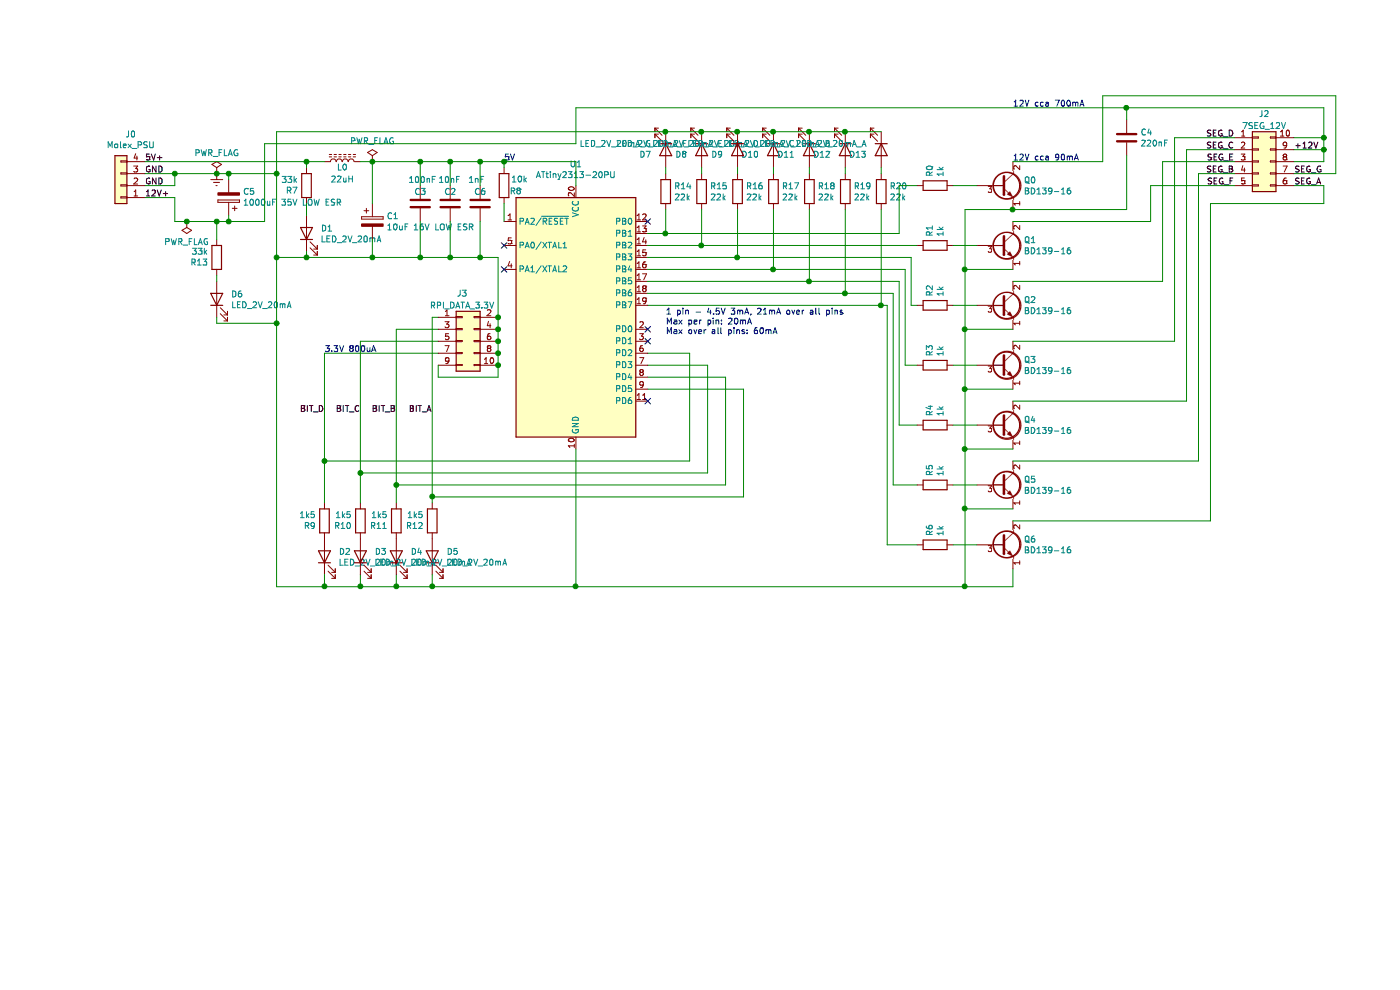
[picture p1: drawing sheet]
EESchema Schematic File Version 4
EELAYER 30 0
EELAYER END
$Descr A4 11693 8268
encoding utf-8
Sheet 1 1
Title ""
Date ""
Rev ""
Comp ""
Comment1 ""
Comment2 ""
Comment3 ""
Comment4 ""
$EndDescr
$Comp
L Device:Q_NPN_ECB Q0
U 1 1
P 8050 1550
F 0 "Q0" H 8241 1596 50  0000 L CNN
F 1 "BD139-16" H 8241 1505 50  0000 L CNN
F 2 "Package_TO_SOT_THT:TO-126-3_Vertical" H 8250 1650 50  0001 C CNN
F 3 "~" H 8050 1550 50  0001 C CNN
	1    8050 1550
	1    0    0    -1  
$EndComp
Text Label 900  1650 0    50   ~ 0
12V+
Text Label 900  1550 0    50   ~ 0
GND
Text Label 900  1450 0    50   ~ 0
GND
Text Label 900  1350 0    50   ~ 0
5V+
$Comp
L Device:R R7
U 1 1
P 2250 1550
F 0 "R7" H 2320 1596 50  0000 L CNN
F 1 "33k" H 2320 1505 50  0000 L CNN
F 2 "Resistor_THT:R_Axial_DIN0207_L6.3mm_D2.5mm_P10.16mm_Horizontal" V 2180 1550 50  0001 C CNN
F 3 "~" H 2250 1550 50  0001 C CNN
	1    2250 1550
	-1   0    0    1   
$EndComp
Wire Wire Line
	1900 1850 1900 1200
$Comp
L Device:R R1
U 1 1
P 7500 2050
F 0 "R1" H 7570 2096 50  0000 L CNN
F 1 "1k" H 7570 2005 50  0000 L CNN
F 2 "Resistor_THT:R_Axial_DIN0207_L6.3mm_D2.5mm_P10.16mm_Horizontal" V 7430 2050 50  0001 C CNN
F 3 "~" H 7500 2050 50  0001 C CNN
	1    7500 2050
	0    -1   -1   0   
$EndComp
$Comp
L Device:R R0
U 1 1
P 7500 1550
F 0 "R0" H 7570 1596 50  0000 L CNN
F 1 "1k" H 7570 1505 50  0000 L CNN
F 2 "Resistor_THT:R_Axial_DIN0207_L6.3mm_D2.5mm_P10.16mm_Horizontal" V 7430 1550 50  0001 C CNN
F 3 "~" H 7500 1550 50  0001 C CNN
	1    7500 1550
	0    -1   -1   0   
$EndComp
Wire Wire Line
	7200 1950 7200 1550
Wire Wire Line
	7200 1550 7350 1550
Wire Wire Line
	7650 1550 7850 1550
$Comp
L Device:Q_NPN_ECB Q1
U 1 1
P 8050 2050
F 0 "Q1" H 8241 2096 50  0000 L CNN
F 1 "BD139-16" H 8241 2005 50  0000 L CNN
F 2 "Package_TO_SOT_THT:TO-126-3_Vertical" H 8250 2150 50  0001 C CNN
F 3 "~" H 8050 2050 50  0001 C CNN
	1    8050 2050
	1    0    0    -1  
$EndComp
$Comp
L Device:Q_NPN_ECB Q2
U 1 1
P 8050 2550
F 0 "Q2" H 8241 2596 50  0000 L CNN
F 1 "BD139-16" H 8241 2505 50  0000 L CNN
F 2 "Package_TO_SOT_THT:TO-126-3_Vertical" H 8250 2650 50  0001 C CNN
F 3 "~" H 8050 2550 50  0001 C CNN
	1    8050 2550
	1    0    0    -1  
$EndComp
$Comp
L Device:Q_NPN_ECB Q3
U 1 1
P 8050 3050
F 0 "Q3" H 8241 3096 50  0000 L CNN
F 1 "BD139-16" H 8241 3005 50  0000 L CNN
F 2 "Package_TO_SOT_THT:TO-126-3_Vertical" H 8250 3150 50  0001 C CNN
F 3 "~" H 8050 3050 50  0001 C CNN
	1    8050 3050
	1    0    0    -1  
$EndComp
$Comp
L Device:Q_NPN_ECB Q4
U 1 1
P 8050 3550
F 0 "Q4" H 8241 3596 50  0000 L CNN
F 1 "BD139-16" H 8241 3505 50  0000 L CNN
F 2 "Package_TO_SOT_THT:TO-126-3_Vertical" H 8250 3650 50  0001 C CNN
F 3 "~" H 8050 3550 50  0001 C CNN
	1    8050 3550
	1    0    0    -1  
$EndComp
$Comp
L Device:Q_NPN_ECB Q5
U 1 1
P 8050 4050
F 0 "Q5" H 8241 4096 50  0000 L CNN
F 1 "BD139-16" H 8241 4005 50  0000 L CNN
F 2 "Package_TO_SOT_THT:TO-126-3_Vertical" H 8250 4150 50  0001 C CNN
F 3 "~" H 8050 4050 50  0001 C CNN
	1    8050 4050
	1    0    0    -1  
$EndComp
$Comp
L Device:Q_NPN_ECB Q6
U 1 1
P 8050 4550
F 0 "Q6" H 8241 4596 50  0000 L CNN
F 1 "BD139-16" H 8241 4505 50  0000 L CNN
F 2 "Package_TO_SOT_THT:TO-126-3_Vertical" H 8250 4650 50  0001 C CNN
F 3 "~" H 8050 4550 50  0001 C CNN
	1    8050 4550
	1    0    0    -1  
$EndComp
Wire Wire Line
	7650 2050 7850 2050
$Comp
L Device:R R2
U 1 1
P 7500 2550
F 0 "R2" H 7570 2596 50  0000 L CNN
F 1 "1k" H 7570 2505 50  0000 L CNN
F 2 "Resistor_THT:R_Axial_DIN0207_L6.3mm_D2.5mm_P10.16mm_Horizontal" V 7430 2550 50  0001 C CNN
F 3 "~" H 7500 2550 50  0001 C CNN
	1    7500 2550
	0    -1   -1   0   
$EndComp
Wire Wire Line
	7300 2150 7300 2550
Wire Wire Line
	7300 2550 7350 2550
Wire Wire Line
	7650 2550 7850 2550
$Comp
L Device:R R3
U 1 1
P 7500 3050
F 0 "R3" H 7570 3096 50  0000 L CNN
F 1 "1k" H 7570 3005 50  0000 L CNN
F 2 "Resistor_THT:R_Axial_DIN0207_L6.3mm_D2.5mm_P10.16mm_Horizontal" V 7430 3050 50  0001 C CNN
F 3 "~" H 7500 3050 50  0001 C CNN
	1    7500 3050
	0    -1   -1   0   
$EndComp
$Comp
L Device:R R4
U 1 1
P 7500 3550
F 0 "R4" H 7570 3596 50  0000 L CNN
F 1 "1k" H 7570 3505 50  0000 L CNN
F 2 "Resistor_THT:R_Axial_DIN0207_L6.3mm_D2.5mm_P10.16mm_Horizontal" V 7430 3550 50  0001 C CNN
F 3 "~" H 7500 3550 50  0001 C CNN
	1    7500 3550
	0    -1   -1   0   
$EndComp
$Comp
L Device:R R5
U 1 1
P 7500 4050
F 0 "R5" H 7570 4096 50  0000 L CNN
F 1 "1k" H 7570 4005 50  0000 L CNN
F 2 "Resistor_THT:R_Axial_DIN0207_L6.3mm_D2.5mm_P10.16mm_Horizontal" V 7430 4050 50  0001 C CNN
F 3 "~" H 7500 4050 50  0001 C CNN
	1    7500 4050
	0    -1   -1   0   
$EndComp
$Comp
L Device:R R6
U 1 1
P 7500 4550
F 0 "R6" H 7570 4596 50  0000 L CNN
F 1 "1k" H 7570 4505 50  0000 L CNN
F 2 "Resistor_THT:R_Axial_DIN0207_L6.3mm_D2.5mm_P10.16mm_Horizontal" V 7430 4550 50  0001 C CNN
F 3 "~" H 7500 4550 50  0001 C CNN
	1    7500 4550
	0    -1   -1   0   
$EndComp
Wire Wire Line
	7250 2250 7250 3050
Wire Wire Line
	7250 3050 7350 3050
Wire Wire Line
	7650 3050 7850 3050
Wire Wire Line
	7200 2350 7200 3550
Wire Wire Line
	7200 3550 7350 3550
Wire Wire Line
	7150 2450 7150 4050
Wire Wire Line
	7150 4050 7350 4050
Wire Wire Line
	7100 2550 7100 4550
Wire Wire Line
	7100 4550 7350 4550
Wire Wire Line
	7650 3550 7850 3550
Wire Wire Line
	7650 4050 7850 4050
Wire Wire Line
	7650 4550 7850 4550
Wire Wire Line
	8150 4900 8150 4750
Wire Wire Line
	7750 4900 7750 4250
Wire Wire Line
	7750 1750 8150 1750
Wire Wire Line
	7750 4900 8150 4900
Wire Wire Line
	8150 2250 7750 2250
Wire Wire Line
	8150 2750 7750 2750
Connection ~ 7750 2750
Wire Wire Line
	8150 3250 7750 3250
Connection ~ 7750 3250
Wire Wire Line
	7750 3250 7750 2750
Wire Wire Line
	8150 3750 7750 3750
Connection ~ 7750 3750
Wire Wire Line
	8150 4250 7750 4250
Connection ~ 7750 4250
Wire Wire Line
	7750 4250 7750 3750
Wire Wire Line
	7750 3250 7750 3750
Wire Wire Line
	7750 2250 7750 2750
Wire Wire Line
	7750 2250 7750 1750
Connection ~ 7750 2250
Wire Wire Line
	8150 2350 9400 2350
Wire Wire Line
	8150 2850 9500 2850
Wire Wire Line
	8150 3350 9600 3350
Wire Wire Line
	8150 3850 9700 3850
Wire Wire Line
	9800 4350 8150 4350
Text Label 10500 1250 0    50   ~ 0
+12V
Text Label 10500 1450 0    50   ~ 0
SEG_G
Text Label 10000 1550 2    50   ~ 0
SEG_F
Text Label 10000 1350 2    50   ~ 0
SEG_E
Text Label 10000 1150 2    50   ~ 0
SEG_D
Text Label 10000 1250 2    50   ~ 0
SEG_C
Text Label 10000 1450 2    50   ~ 0
SEG_B
Text Label 10500 1550 0    50   ~ 0
SEG_A
$Comp
L Device:R R10
U 1 1
P 2700 4350
F 0 "R10" H 2770 4396 50  0000 L CNN
F 1 "1k5" H 2770 4305 50  0000 L CNN
F 2 "Resistor_THT:R_Axial_DIN0207_L6.3mm_D2.5mm_P10.16mm_Horizontal" V 2630 4350 50  0001 C CNN
F 3 "~" H 2700 4350 50  0001 C CNN
	1    2700 4350
	-1   0    0    1   
$EndComp
$Comp
L Device:R R12
U 1 1
P 3300 4350
F 0 "R12" H 3370 4396 50  0000 L CNN
F 1 "1k5" H 3370 4305 50  0000 L CNN
F 2 "Resistor_THT:R_Axial_DIN0207_L6.3mm_D2.5mm_P10.16mm_Horizontal" V 3230 4350 50  0001 C CNN
F 3 "~" H 3300 4350 50  0001 C CNN
	1    3300 4350
	-1   0    0    1   
$EndComp
Text Label 3000 3450 2    50   ~ 0
BIT_B
$Comp
L Connector_Generic:Conn_01x04 J0
U 1 1
P 700 1550
F 0 "J0" H 618 1125 50  0000 C CNN
F 1 "Molex_PSU" H 618 1216 50  0000 C CNN
F 2 "KicadLib:conn_hdd_15-24-4449" H 700 1550 50  0001 C CNN
F 3 "~" H 700 1550 50  0001 C CNN
	1    700  1550
	-1   0    0    1   
$EndComp
$Comp
L Connector_Generic:Conn_02x05_Counter_Clockwise J2
U 1 1
P 10200 1350
F 0 "J2" H 10250 1750 50  0000 C CNN
F 1 "7SEG_12V" H 10250 1650 50  0000 C CNN
F 2 "Connector_IDC:IDC-Header_2x05-1MP_P2.54mm_Latch_Vertical" H 10200 1350 50  0001 C CNN
F 3 "~" H 10200 1350 50  0001 C CNN
	1    10200 1350
	1    0    0    -1  
$EndComp
$Comp
L power:PWR_FLAG #FLG0102
U 1 1
P 1250 1850
F 0 "#FLG0102" H 1250 1925 50  0001 C CNN
F 1 "PWR_FLAG" H 1250 2023 50  0000 C CNN
F 2 "" H 1250 1850 50  0001 C CNN
F 3 "~" H 1250 1850 50  0001 C CNN
	1    1250 1850
	-1   0    0    1   
$EndComp
Wire Wire Line
	1250 1850 1500 1850
Wire Wire Line
	900  1550 1150 1550
Connection ~ 1500 1450
Wire Wire Line
	1500 1450 1150 1450
$Comp
L power:PWR_FLAG #FLG0103
U 1 1
P 1500 1450
F 0 "#FLG0103" H 1500 1525 50  0001 C CNN
F 1 "PWR_FLAG" H 1500 1623 50  0000 C CNN
F 2 "" H 1500 1450 50  0001 C CNN
F 3 "~" H 1500 1450 50  0001 C CNN
	1    1500 1450
	1    0    0    -1  
$EndComp
Wire Wire Line
	1150 1550 1150 1450
Connection ~ 1150 1450
Wire Wire Line
	1150 1450 900  1450
Connection ~ 2000 1450
$Comp
L power:Earth #PWR0101
U 1 1
P 1500 1450
F 0 "#PWR0101" H 1500 1200 50  0001 C CNN
F 1 "Earth" H 1500 1300 50  0001 C CNN
F 2 "" H 1500 1450 50  0001 C CNN
F 3 "~" H 1500 1450 50  0001 C CNN
	1    1500 1450
	1    0    0    -1  
$EndComp
$Comp
L MCU_Microchip_ATtiny:ATtiny2313-20PU U1
U 1 1
P 4500 2650
F 0 "U1" H 4500 3931 50  0000 C CNN
F 1 "ATtiny2313-20PU" H 4500 3840 50  0000 C CNN
F 2 "Package_DIP:DIP-20_W7.62mm" H 4500 2650 50  0001 C CIN
F 3 "http://ww1.microchip.com/downloads/en/DeviceDoc/Atmel-2543-AVR-ATtiny2313_Datasheet.pdf" H 4500 2650 50  0001 C CNN
	1    4500 2650
	1    0    0    -1  
$EndComp
Wire Wire Line
	1900 1200 4500 1200
Connection ~ 7750 4900
Wire Wire Line
	4500 3750 4500 4900
$Comp
L Device:R R11
U 1 1
P 3000 4350
F 0 "R11" H 3070 4396 50  0000 L CNN
F 1 "1k5" H 3070 4305 50  0000 L CNN
F 2 "Resistor_THT:R_Axial_DIN0207_L6.3mm_D2.5mm_P10.16mm_Horizontal" V 2930 4350 50  0001 C CNN
F 3 "~" H 3000 4350 50  0001 C CNN
	1    3000 4350
	-1   0    0    1   
$EndComp
Wire Wire Line
	2000 1450 2000 2150
$Comp
L Device:LED D3
U 1 1
P 2700 4650
F 0 "D3" V 2739 4532 50  0000 R CNN
F 1 "LED_2V_20mA" V 2648 4532 50  0000 R CNN
F 2 "LED_THT:LED_D5.0mm" H 2700 4650 50  0001 C CNN
F 3 "~" H 2700 4650 50  0001 C CNN
	1    2700 4650
	0    -1   -1   0   
$EndComp
$Comp
L Device:LED D4
U 1 1
P 3000 4650
F 0 "D4" V 3039 4532 50  0000 R CNN
F 1 "LED_2V_20mA" V 2948 4532 50  0000 R CNN
F 2 "LED_THT:LED_D5.0mm" H 3000 4650 50  0001 C CNN
F 3 "~" H 3000 4650 50  0001 C CNN
	1    3000 4650
	0    -1   -1   0   
$EndComp
$Comp
L Device:LED D5
U 1 1
P 3300 4650
F 0 "D5" V 3339 4532 50  0000 R CNN
F 1 "LED_2V_20mA" V 3248 4532 50  0000 R CNN
F 2 "LED_THT:LED_D5.0mm" H 3300 4650 50  0001 C CNN
F 3 "~" H 3300 4650 50  0001 C CNN
	1    3300 4650
	0    -1   -1   0   
$EndComp
$Comp
L Device:LED D2
U 1 1
P 2400 4650
F 0 "D2" V 2439 4532 50  0000 R CNN
F 1 "LED_2V_20mA" V 2348 4532 50  0000 R CNN
F 2 "LED_THT:LED_D5.0mm" H 2400 4650 50  0001 C CNN
F 3 "~" H 2400 4650 50  0001 C CNN
	1    2400 4650
	0    -1   -1   0   
$EndComp
$Comp
L Device:R R9
U 1 1
P 2400 4350
F 0 "R9" H 2470 4396 50  0000 L CNN
F 1 "1k5" H 2470 4305 50  0000 L CNN
F 2 "Resistor_THT:R_Axial_DIN0207_L6.3mm_D2.5mm_P10.16mm_Horizontal" V 2330 4350 50  0001 C CNN
F 3 "~" H 2400 4350 50  0001 C CNN
	1    2400 4350
	-1   0    0    1   
$EndComp
Wire Wire Line
	2000 4900 2400 4900
Wire Wire Line
	2400 4800 2400 4900
Connection ~ 2400 4900
Wire Wire Line
	2400 4900 2700 4900
Wire Wire Line
	2700 4800 2700 4900
Connection ~ 2700 4900
Wire Wire Line
	2700 4900 3000 4900
Wire Wire Line
	3000 4800 3000 4900
Connection ~ 3000 4900
Wire Wire Line
	3000 4900 3300 4900
Wire Wire Line
	3300 4800 3300 4900
Connection ~ 3300 4900
Wire Wire Line
	2400 3850 5450 3850
Connection ~ 2400 3850
Wire Wire Line
	2400 3850 2400 4200
Wire Wire Line
	2700 3950 5600 3950
Connection ~ 2700 3950
Wire Wire Line
	2700 3950 2700 4200
Wire Wire Line
	3000 4050 5750 4050
Wire Wire Line
	3000 4050 3000 4200
Wire Wire Line
	5450 2950 5100 2950
Wire Wire Line
	5450 2950 5450 3850
Wire Wire Line
	5600 3050 5100 3050
Wire Wire Line
	5600 3050 5600 3950
Wire Wire Line
	5750 3150 5100 3150
Wire Wire Line
	5750 3150 5750 4050
Wire Wire Line
	5900 3250 5100 3250
Wire Wire Line
	5900 3250 5900 4150
$Comp
L Device:R R8
U 1 1
P 3900 1550
F 0 "R8" H 3750 1600 50  0000 L CNN
F 1 "10k" H 3700 1500 50  0000 L CNN
F 2 "Resistor_THT:R_Axial_DIN0207_L6.3mm_D2.5mm_P10.16mm_Horizontal" V 3830 1550 50  0001 C CNN
F 3 "~" H 3900 1550 50  0001 C CNN
	1    3900 1550
	-1   0    0    1   
$EndComp
Wire Wire Line
	3900 1850 3900 1700
Wire Wire Line
	3900 1400 3900 1350
NoConn ~ 3900 2050
NoConn ~ 3900 2250
NoConn ~ 5100 1850
NoConn ~ 5100 2750
NoConn ~ 5100 2850
NoConn ~ 5100 3350
$Comp
L Device:LED D6
U 1 1
P 1500 2500
F 0 "D6" V 1539 2382 50  0000 R CNN
F 1 "LED_2V_20mA" V 1448 2382 50  0000 R CNN
F 2 "LED_THT:LED_D5.0mm" H 1500 2500 50  0001 C CNN
F 3 "~" H 1500 2500 50  0001 C CNN
	1    1500 2500
	0    -1   -1   0   
$EndComp
Wire Wire Line
	1500 2000 1500 1850
$Comp
L Device:R R13
U 1 1
P 1500 2150
F 0 "R13" H 1570 2196 50  0000 L CNN
F 1 "33k" H 1570 2105 50  0000 L CNN
F 2 "Resistor_THT:R_Axial_DIN0207_L6.3mm_D2.5mm_P10.16mm_Horizontal" V 1430 2150 50  0001 C CNN
F 3 "~" H 1500 2150 50  0001 C CNN
	1    1500 2150
	-1   0    0    1   
$EndComp
Wire Wire Line
	1500 2350 1500 2300
Wire Wire Line
	1500 2650 1500 2700
Wire Wire Line
	1500 2700 2000 2700
Connection ~ 2000 2700
Wire Wire Line
	2000 2700 2000 4900
$Comp
L Device:R R15
U 1 1
P 5550 1600
F 0 "R15" H 5620 1646 50  0000 L CNN
F 1 "22k" H 5620 1555 50  0000 L CNN
F 2 "Resistor_THT:R_Axial_DIN0207_L6.3mm_D2.5mm_P15.24mm_Horizontal" V 5480 1600 50  0001 C CNN
F 3 "~" H 5550 1600 50  0001 C CNN
	1    5550 1600
	1    0    0    -1  
$EndComp
$Comp
L Device:LED D8
U 1 1
P 5550 1250
F 0 "D8" V 5589 1132 50  0000 R CNN
F 1 "LED_2V_20mA_F" V 5498 1132 50  0000 R CNN
F 2 "LED_THT:LED_D5.0mm" H 5550 1250 50  0001 C CNN
F 3 "~" H 5550 1250 50  0001 C CNN
	1    5550 1250
	0    1    1    0   
$EndComp
$Comp
L Device:R R16
U 1 1
P 5850 1600
F 0 "R16" H 5920 1646 50  0000 L CNN
F 1 "22k" H 5920 1555 50  0000 L CNN
F 2 "Resistor_THT:R_Axial_DIN0207_L6.3mm_D2.5mm_P15.24mm_Horizontal" V 5780 1600 50  0001 C CNN
F 3 "~" H 5850 1600 50  0001 C CNN
	1    5850 1600
	1    0    0    -1  
$EndComp
$Comp
L Device:R R17
U 1 1
P 6150 1600
F 0 "R17" H 6220 1646 50  0000 L CNN
F 1 "22k" H 6220 1555 50  0000 L CNN
F 2 "Resistor_THT:R_Axial_DIN0207_L6.3mm_D2.5mm_P15.24mm_Horizontal" V 6080 1600 50  0001 C CNN
F 3 "~" H 6150 1600 50  0001 C CNN
	1    6150 1600
	1    0    0    -1  
$EndComp
Wire Wire Line
	4500 1200 4500 900 
$Comp
L Device:R R18
U 1 1
P 6450 1600
F 0 "R18" H 6520 1646 50  0000 L CNN
F 1 "22k" H 6520 1555 50  0000 L CNN
F 2 "Resistor_THT:R_Axial_DIN0207_L6.3mm_D2.5mm_P10.16mm_Horizontal" V 6380 1600 50  0001 C CNN
F 3 "~" H 6450 1600 50  0001 C CNN
	1    6450 1600
	1    0    0    -1  
$EndComp
$Comp
L Device:R R19
U 1 1
P 6750 1600
F 0 "R19" H 6820 1646 50  0000 L CNN
F 1 "22k" H 6820 1555 50  0000 L CNN
F 2 "Resistor_THT:R_Axial_DIN0207_L6.3mm_D2.5mm_P10.16mm_Horizontal" V 6680 1600 50  0001 C CNN
F 3 "~" H 6750 1600 50  0001 C CNN
	1    6750 1600
	1    0    0    -1  
$EndComp
Wire Wire Line
	4500 4900 7750 4900
Connection ~ 4500 4900
Wire Wire Line
	5100 1950 5250 1950
Wire Wire Line
	5100 2050 5550 2050
Wire Wire Line
	5100 2150 5850 2150
Wire Wire Line
	5100 2250 6150 2250
Wire Wire Line
	5100 2350 6450 2350
Wire Wire Line
	5100 2450 6750 2450
Wire Wire Line
	5100 2550 7050 2550
$Comp
L Device:R R20
U 1 1
P 7050 1600
F 0 "R20" H 7120 1646 50  0000 L CNN
F 1 "22k" H 7120 1555 50  0000 L CNN
F 2 "Resistor_THT:R_Axial_DIN0207_L6.3mm_D2.5mm_P10.16mm_Horizontal" V 6980 1600 50  0001 C CNN
F 3 "~" H 7050 1600 50  0001 C CNN
	1    7050 1600
	1    0    0    -1  
$EndComp
Wire Wire Line
	5550 1450 5550 1400
Wire Wire Line
	5850 1450 5850 1400
Connection ~ 5550 1100
Wire Wire Line
	5550 1100 5850 1100
Connection ~ 5850 1100
Wire Wire Line
	5850 1100 6150 1100
$Comp
L Device:LED D10
U 1 1
P 6150 1250
F 0 "D10" V 6189 1132 50  0000 R CNN
F 1 "LED_2V_20mA_D" V 6098 1132 50  0000 R CNN
F 2 "LED_THT:LED_D5.0mm" H 6150 1250 50  0001 C CNN
F 3 "~" H 6150 1250 50  0001 C CNN
	1    6150 1250
	0    1    1    0   
$EndComp
Connection ~ 6150 1100
Wire Wire Line
	6150 1100 6450 1100
$Comp
L Device:LED D11
U 1 1
P 6450 1250
F 0 "D11" V 6489 1132 50  0000 R CNN
F 1 "LED_2V_20mA_C" V 6398 1132 50  0000 R CNN
F 2 "LED_THT:LED_D5.0mm" H 6450 1250 50  0001 C CNN
F 3 "~" H 6450 1250 50  0001 C CNN
	1    6450 1250
	0    1    1    0   
$EndComp
Connection ~ 6450 1100
Wire Wire Line
	6450 1100 6750 1100
$Comp
L Device:LED D12
U 1 1
P 6750 1250
F 0 "D12" V 6789 1132 50  0000 R CNN
F 1 "LED_2V_20mA_B" V 6698 1132 50  0000 R CNN
F 2 "LED_THT:LED_D5.0mm" H 6750 1250 50  0001 C CNN
F 3 "~" H 6750 1250 50  0001 C CNN
	1    6750 1250
	0    1    1    0   
$EndComp
Connection ~ 6750 1100
$Comp
L Device:LED D13
U 1 1
P 7050 1250
F 0 "D13" V 7089 1132 50  0000 R CNN
F 1 "LED_2V_20mA_A" V 6998 1132 50  0000 R CNN
F 2 "LED_THT:LED_D5.0mm" H 7050 1250 50  0001 C CNN
F 3 "~" H 7050 1250 50  0001 C CNN
	1    7050 1250
	0    1    1    0   
$EndComp
Wire Wire Line
	6750 1100 7050 1100
Wire Wire Line
	6150 1400 6150 1450
Wire Wire Line
	6450 1400 6450 1450
Wire Wire Line
	6750 1400 6750 1450
Wire Wire Line
	7050 1400 7050 1450
Connection ~ 5250 1950
Wire Wire Line
	5250 1950 7200 1950
Wire Wire Line
	5550 1750 5550 2050
Connection ~ 5550 2050
Wire Wire Line
	5550 2050 7350 2050
Wire Wire Line
	5850 1750 5850 2150
Connection ~ 5850 2150
Wire Wire Line
	5850 2150 7300 2150
Wire Wire Line
	6150 1750 6150 2250
Connection ~ 6150 2250
Wire Wire Line
	6150 2250 7250 2250
Wire Wire Line
	6450 1750 6450 2350
Connection ~ 6450 2350
Wire Wire Line
	6450 2350 7200 2350
Wire Wire Line
	6750 1750 6750 2450
Connection ~ 6750 2450
Wire Wire Line
	6750 2450 7150 2450
Wire Wire Line
	7050 1750 7050 2550
Connection ~ 7050 2550
Wire Wire Line
	7050 2550 7100 2550
Text Notes 8150 1350 0    50   ~ 0
12V cca 90mA
Text Notes 8150 900  0    50   ~ 0
12V cca 700mA
Text Notes 5250 2800 0    50   ~ 0
1 pin - 4.5V 3mA, 21mA over all pins \nMax per pin: 20mA\nMax over all pins: 60mA
Text Notes 2400 2950 0    50   ~ 0
3.3V 800uA
Text Notes 3900 1350 0    50   ~ 0
5V
$Comp
L Device:LED D9
U 1 1
P 5850 1250
F 0 "D9" V 5889 1132 50  0000 R CNN
F 1 "LED_2V_20mA_E" V 5798 1132 50  0000 R CNN
F 2 "LED_THT:LED_D5.0mm" H 5850 1250 50  0001 C CNN
F 3 "~" H 5850 1250 50  0001 C CNN
	1    5850 1250
	0    1    1    0   
$EndComp
Wire Wire Line
	5250 1100 5550 1100
Connection ~ 5250 1100
$Comp
L Device:LED D7
U 1 1
P 5250 1250
F 0 "D7" V 5289 1132 50  0000 R CNN
F 1 "LED_2V_20mA_G" V 5198 1132 50  0000 R CNN
F 2 "LED_THT:LED_D5.0mm" H 5250 1250 50  0001 C CNN
F 3 "~" H 5250 1250 50  0001 C CNN
	1    5250 1250
	0    1    1    0   
$EndComp
Wire Wire Line
	5250 1750 5250 1950
Wire Wire Line
	5250 1450 5250 1400
$Comp
L Device:R R14
U 1 1
P 5250 1600
F 0 "R14" H 5320 1646 50  0000 L CNN
F 1 "22k" H 5320 1555 50  0000 L CNN
F 2 "Resistor_THT:R_Axial_DIN0207_L6.3mm_D2.5mm_P10.16mm_Horizontal" V 5180 1600 50  0001 C CNN
F 3 "~" H 5250 1600 50  0001 C CNN
	1    5250 1600
	1    0    0    -1  
$EndComp
Wire Wire Line
	10750 1250 10500 1250
Wire Wire Line
	4500 900  9100 900 
Wire Wire Line
	8150 1350 8900 1350
Wire Wire Line
	8900 1350 8900 800 
Wire Wire Line
	8900 800  10850 800 
Wire Wire Line
	9800 1700 9800 4350
Text Label 2400 3450 2    50   ~ 0
BIT_D
Text Label 2700 3450 2    50   ~ 0
BIT_C
Text Label 3300 3450 2    50   ~ 0
BIT_A
Wire Wire Line
	3300 4150 5900 4150
Wire Wire Line
	3300 4150 3300 4200
Connection ~ 3300 4150
Wire Wire Line
	3300 4900 4500 4900
Wire Wire Line
	2400 2950 2400 3850
Connection ~ 3000 4050
Wire Wire Line
	10750 900  10750 1150
Wire Wire Line
	9500 1150 10000 1150
Wire Wire Line
	9500 1150 9500 2850
Wire Wire Line
	9600 1250 10000 1250
Wire Wire Line
	9600 1250 9600 3350
Wire Wire Line
	9400 1350 10000 1350
Wire Wire Line
	9400 1350 9400 2350
Wire Wire Line
	9700 1450 10000 1450
Wire Wire Line
	9700 1450 9700 3850
Wire Wire Line
	10500 1150 10750 1150
Connection ~ 10750 1150
Wire Wire Line
	10750 1150 10750 1250
Wire Wire Line
	9300 1850 9300 1550
Wire Wire Line
	9300 1550 10000 1550
Wire Wire Line
	8150 1850 9300 1850
Wire Wire Line
	9800 1700 10750 1700
Wire Wire Line
	10750 1700 10750 1550
Wire Wire Line
	10750 1550 10500 1550
Wire Wire Line
	10850 1450 10500 1450
Wire Wire Line
	10850 800  10850 1450
Wire Wire Line
	10500 1350 10750 1350
Wire Wire Line
	10750 1350 10750 1250
Connection ~ 10750 1250
$Comp
L Device:C C2
U 1 1
P 3450 1700
F 0 "C2" H 3400 1800 50  0000 L CNN
F 1 "10nF" H 3350 1900 50  0000 L CNN
F 2 "Capacitor_THT:C_Disc_D5.0mm_W2.5mm_P5.00mm" H 3488 1550 50  0001 C CNN
F 3 "~" H 3450 1700 50  0001 C CNN
	1    3450 1700
	1    0    0    -1  
$EndComp
Wire Wire Line
	3450 1550 3450 1350
Connection ~ 3450 1350
Wire Wire Line
	3450 1850 3450 2150
Wire Wire Line
	3450 2150 3200 2150
Connection ~ 2000 2150
Wire Wire Line
	2000 2150 2000 2700
Wire Wire Line
	1500 1450 1600 1450
Wire Wire Line
	2000 1100 2000 1450
Wire Wire Line
	2000 1100 5250 1100
$Comp
L Device:C C3
U 1 1
P 3200 1700
F 0 "C3" H 3150 1800 50  0000 L CNN
F 1 "100nF" H 3100 1900 50  0000 L CNN
F 2 "Capacitor_THT:C_Disc_D5.0mm_W2.5mm_P5.00mm" H 3238 1550 50  0001 C CNN
F 3 "~" H 3200 1700 50  0001 C CNN
	1    3200 1700
	1    0    0    -1  
$EndComp
Wire Wire Line
	3200 1550 3200 1350
Wire Wire Line
	3200 1350 3450 1350
Wire Wire Line
	3200 1850 3200 2150
Connection ~ 3200 2150
$Comp
L Device:C C4
U 1 1
P 9100 1150
F 0 "C4" H 9215 1196 50  0000 L CNN
F 1 "220nF" H 9215 1105 50  0000 L CNN
F 2 "Capacitor_THT:C_Disc_D5.0mm_W2.5mm_P5.00mm" H 9138 1000 50  0001 C CNN
F 3 "~" H 9100 1150 50  0001 C CNN
	1    9100 1150
	1    0    0    -1  
$EndComp
Wire Wire Line
	9100 1000 9100 900 
Connection ~ 9100 900 
Wire Wire Line
	9100 900  10750 900 
Wire Wire Line
	9100 1300 9100 1750
Wire Wire Line
	9100 1750 8150 1750
Connection ~ 8150 1750
Wire Wire Line
	1250 1850 1150 1850
Wire Wire Line
	1150 1850 1150 1650
Wire Wire Line
	1150 1650 900  1650
Connection ~ 1250 1850
Connection ~ 1600 1450
Wire Wire Line
	1600 1450 2000 1450
Wire Wire Line
	1600 1500 1600 1450
$Comp
L Device:CP C5
U 1 1
P 1600 1650
F 0 "C5" H 1482 1604 50  0000 R CNN
F 1 "1000uF 35V LOW ESR" H 1482 1695 50  0000 R CNN
F 2 "Capacitor_THT:CP_Radial_D12.5mm_P5.00mm" H 1638 1500 50  0001 C CNN
F 3 "~" H 1600 1650 50  0001 C CNN
	1    1600 1650
	-1   0    0    1   
$EndComp
Wire Wire Line
	1500 1850 1600 1850
Wire Wire Line
	1600 1850 1600 1800
Connection ~ 1500 1850
Wire Wire Line
	1600 1850 1900 1850
Connection ~ 1600 1850
$Comp
L Device:L_Core_Ferrite L0
U 1 1
P 2550 1350
F 0 "L0" V 2500 1350 50  0000 C CNN
F 1 "22uH" V 2400 1350 50  0000 C CNN
F 2 "Inductor_THT:L_Axial_L7.0mm_D3.3mm_P10.16mm_Horizontal_Fastron_MICC" H 2550 1350 50  0001 C CNN
F 3 "~" H 2550 1350 50  0001 C CNN
	1    2550 1350
	0    -1   -1   0   
$EndComp
Wire Wire Line
	3450 1350 3700 1350
Wire Wire Line
	2000 2150 2250 2150
Wire Wire Line
	2800 2000 2800 2150
Connection ~ 2800 2150
Wire Wire Line
	2800 2150 3200 2150
Connection ~ 3200 1350
$Comp
L Device:CP C1
U 1 1
P 2800 1850
F 0 "C1" H 2918 1896 50  0000 L CNN
F 1 "10uF 16V LOW ESR" H 2918 1805 50  0000 L CNN
F 2 "Capacitor_THT:CP_Radial_D5.0mm_P2.00mm" H 2838 1700 50  0001 C CNN
F 3 "~" H 2800 1850 50  0001 C CNN
	1    2800 1850
	1    0    0    -1  
$EndComp
$Comp
L Device:C C6
U 1 1
P 3700 1700
F 0 "C6" H 3650 1800 50  0000 L CNN
F 1 "1nF" H 3600 1900 50  0000 L CNN
F 2 "Capacitor_THT:C_Disc_D5.0mm_W2.5mm_P5.00mm" H 3738 1550 50  0001 C CNN
F 3 "~" H 3700 1700 50  0001 C CNN
	1    3700 1700
	1    0    0    -1  
$EndComp
Wire Wire Line
	3700 1550 3700 1350
Connection ~ 3700 1350
Wire Wire Line
	3700 1350 3900 1350
Wire Wire Line
	3700 1850 3700 2150
Wire Wire Line
	3700 2150 3450 2150
Connection ~ 3450 2150
Wire Wire Line
	2800 1350 3200 1350
Wire Wire Line
	2700 1350 2800 1350
Connection ~ 2800 1350
$Comp
L Device:LED D1
U 1 1
P 2250 1950
F 0 "D1" V 2289 1832 50  0000 R CNN
F 1 "LED_2V_20mA" V 2198 1832 50  0000 R CNN
F 2 "LED_THT:LED_D5.0mm" H 2250 1950 50  0001 C CNN
F 3 "~" H 2250 1950 50  0001 C CNN
	1    2250 1950
	0    -1   -1   0   
$EndComp
Wire Wire Line
	4500 1550 4500 1350
Wire Wire Line
	4500 1350 3900 1350
Connection ~ 3900 1350
$Comp
L power:PWR_FLAG #FLG0101
U 1 1
P 2800 1350
F 0 "#FLG0101" H 2800 1425 50  0001 C CNN
F 1 "PWR_FLAG" H 2800 1523 50  0000 C CNN
F 2 "" H 2800 1350 50  0001 C CNN
F 3 "~" H 2800 1350 50  0001 C CNN
	1    2800 1350
	1    0    0    -1  
$EndComp
Wire Wire Line
	900  1350 2250 1350
Wire Wire Line
	2800 1350 2800 1700
Wire Wire Line
	2250 1400 2250 1350
Connection ~ 2250 1350
Wire Wire Line
	2250 1350 2400 1350
Wire Wire Line
	2250 1700 2250 1800
Wire Wire Line
	2250 2100 2250 2150
Connection ~ 2250 2150
Wire Wire Line
	2250 2150 2800 2150
$Comp
L Connector_Generic:Conn_02x05_Odd_Even J3
U 1 1
P 3550 2850
F 0 "J3" H 3550 3250 50  0000 C CNN
F 1 "RPI_DATA_3.3V" H 3550 3150 50  0000 C CNN
F 2 "Connector_IDC:IDC-Header_2x05-1MP_P2.54mm_Latch_Vertical" H 3550 2850 50  0001 C CNN
F 3 "~" H 3550 2850 50  0001 C CNN
	1    3550 2850
	1    0    0    -1  
$EndComp
Wire Wire Line
	3700 2150 3850 2150
Wire Wire Line
	3850 2150 3850 2650
Connection ~ 3700 2150
Wire Wire Line
	3850 2650 3850 2750
Connection ~ 3850 2650
Wire Wire Line
	3850 2750 3850 2850
Connection ~ 3850 2750
Wire Wire Line
	3850 2850 3850 2950
Connection ~ 3850 2850
Wire Wire Line
	2400 2950 3350 2950
Wire Wire Line
	2700 2850 3350 2850
Wire Wire Line
	2700 2850 2700 3950
Wire Wire Line
	3000 2750 3350 2750
Wire Wire Line
	3000 2750 3000 4050
Wire Wire Line
	3300 2650 3350 2650
Wire Wire Line
	3300 2650 3300 4150
Wire Wire Line
	3850 3050 3850 2950
Connection ~ 3850 2950
Wire Wire Line
	3350 3050 3350 3150
Wire Wire Line
	3350 3150 3850 3150
Wire Wire Line
	3850 3150 3850 3050
Connection ~ 3850 3050
$EndSCHEMATC
